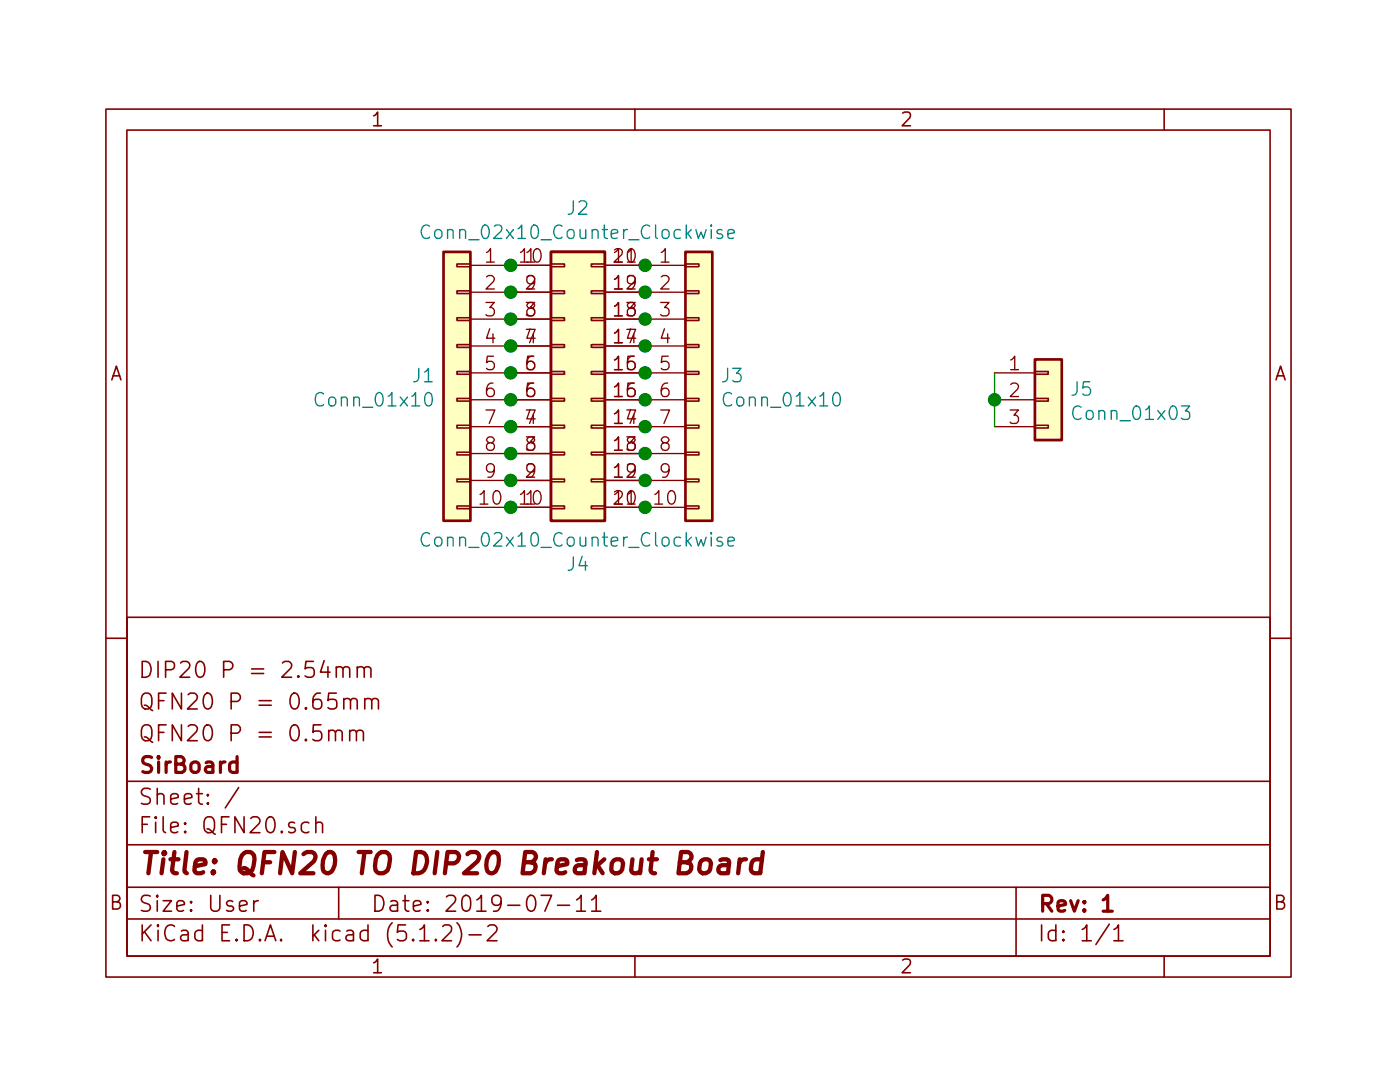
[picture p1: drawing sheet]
<svg xmlns="http://www.w3.org/2000/svg" width="132mm" height="102mm" viewBox="0 0 132 102" stroke-linecap="round" stroke-linejoin="round" font-family="sans-serif">
<g fill="none" stroke="#840000" stroke-width=".15">
<path d="M10 10.3h112v82h-112zM12 12.3h108v78h-108zM60 10.3v2M110 10.3v2M43.2 37.6h1.2v.3h-1.2zM43.2 35.1h1.2v.3h-1.2zM43.2 32.6h1.2v.2h-1.2zM43.2 30h1.2v.3h-1.2zM43.2 27.5h1.2v.2h-1.2zM43.2 24.9h1.2v.3h-1.2zM52.1 37.6h1.2v.3h-1.2zM52.1 35.1h1.2v.3h-1.2z"/>
<path d="M52.1 32.6h1.2v.2h-1.2zM52.1 30h1.2v.3h-1.2zM52.1 27.5h1.2v.2h-1.2zM52.1 24.9h1.2v.3h-1.2zM55.9 37.6h1.2v.3h-1.2zM55.9 35.1h1.2v.3h-1.2zM55.9 32.6h1.2v.2h-1.2zM55.9 30h1.2v.3h-1.2zM55.9 27.5h1.2v.2h-1.2zM55.9 24.9h1.2v.3h-1.2zM64.8 37.6h1.2v.3h-1.2zM64.8 35.1h1.2v.3h-1.2z"/>
<path d="M64.8 32.6h1.2v.2h-1.2zM64.8 30h1.2v.3h-1.2zM64.8 27.5h1.2v.2h-1.2zM64.8 24.9h1.2v.3h-1.2zM97.8 37.6h1.3v.3h-1.3zM97.8 35.1h1.3v.3h-1.3zM12 58.3h108v32h-108zM43.2 47.8h1.2v.3h-1.2zM43.2 45.3h1.2v.2h-1.2zM43.2 42.7h1.2v.3h-1.2zM43.2 40.2h1.2v.2h-1.2zM52.1 47.8h1.2v.3h-1.2z"/>
<path d="M52.1 45.3h1.2v.2h-1.2zM52.1 42.7h1.2v.3h-1.2zM52.1 40.2h1.2v.2h-1.2zM55.9 47.8h1.2v.3h-1.2zM55.9 45.3h1.2v.2h-1.2zM55.9 42.7h1.2v.3h-1.2zM55.9 40.2h1.2v.2h-1.2zM64.8 47.8h1.2v.3h-1.2zM64.8 45.3h1.2v.2h-1.2zM64.8 42.7h1.2v.3h-1.2zM64.8 40.2h1.2v.2h-1.2zM97.8 40.2h1.3v.2h-1.3z"/>
<path d="M10 60.3h2M12 79.8h108M12 73.8h108M22.6 74.4l-1.3 1.9M29.2 77.7a.5 .5 0 0 0-.7 .1v.6a.47 .47 0 0 0 .6 .3l.1-.1M29.8 77.8a.38 .38 0 0 1 .7 .1v.8M29.8 77.2v1.5M31.1 69.1a.38 .38 0 0 1 .6 .1v.8M31.1 69v1M31.7 69.2l.2-.2 .4 .1v.1v.8M31.8 63.1a.38 .38 0 0 1 .6 .1v.8M31.8 63v1"/>
<path d="M32.4 63.2l.2-.2 .4 .1v.1v.8M32.5 66.1a.38 .38 0 0 1 .6 .1v.8M32.5 66v1M33 69.1a.39 .39 0 0 1 .7 .1v.8M33 69v1M33.1 66.2l.2-.2 .4 .1 .1 .1v.8M33.7 69.2a.36 .36 0 0 1 .3-.2 .36 .36 0 0 1 .3 .2v.8M33.8 63.1a.41 .41 0 0 1 .6 .1v.8M33.8 63v1M34.4 63.2l.1-.1a.37 .37 0 0 1 .6 .1v.8M34.5 66.1a.41 .41 0 0 1 .6 .1v.8M34.5 66v1"/>
<path d="M35.1 66.2l.1-.1a.37 .37 0 0 1 .6 .1v.8M120 60.3h2M12 86.8h108M12 83.8h108M24 85.1v1M24.4 85.1l-.3 .1-.1 .2M32 83.8v3M39.7 88.9h.8M41.2 88.7v.1v.1l-.1-.1 .1-.1v.2M41.8 87.5l.2-.1h.4a.41 .41 0 0 1 .2 .6l-.8 .9h.9M43.2 87.2a1.71 1.71 0 0 1 0 2.3M44.3 88.3h1.2"/>
<path d="M46.1 87.5l.2-.1h.5a.37 .37 0 0 1 .1 .6l-.9 .9h1M51.1 84.6h1l-.6 1.5M52.7 85.5h1.1M54.5 85l.4-.4v1.5M54.5 86.1h.8M55.9 85l.4-.4v1.5M55.9 86.1h.9M60 90.3v2M96 83.8v6.5M104.8 87.3l-1.2 1.9M105.3 87.8l.3-.2 .1-.2v1.5M105.3 88.9h.8"/>
<path d="M110 90.3v2"/>
</g>
<path d="M104.2 85l.5-.4v1.5M104.2 86.1h.9" fill="none" stroke="#840000" stroke-width=".3"/>
<path d="M66.2 81.4a.53 .53 0 0 1 .6-.2 .53 .53 0 0 1 .4 .4l-.1 .5a.54 .54 0 0 1-.5 .4 .54 .54 0 0 1-.5-.4zM68.1 81.2h.2h.5l.1 .3-.1 1M68.9 81.6l-.2 .1h-.5a.4 .4 0 0 0-.3 .4 .4 .4 0 0 0 .2 .4h.5l.2-.1M69.9 81.2l-.2 1.3M70.5 81.2a.55 .55 0 0 0-.7 .4M72 81.2a.67 .67 0 0 0-1 .4l-.1 .5 .2 .3 .2 .1h.4l.2-.1M72.1 80.5l-.3 2" fill="none" stroke="#840000" stroke-width=".41"/>
<g fill="#ffffc2" stroke="#ffffc2" stroke-width=".09">
<path d="M64.8 23.8h2.5v25.4h-2.5z"/>
<path d="M52.1 23.8h5v25.4h-5z"/>
<path d="M41.9 23.8h2.5v25.4h-2.5z"/>
<path d="M97.8 34h2.5v7.6h-2.5z"/>
</g>
<path d="M41.9 23.8h2.5v25.4h-2.5zM52.1 23.8h5v25.4h-5zM64.8 23.8h2.5v25.4h-2.5zM97.8 34h2.5v7.6h-2.5z" fill="none" stroke="#840000" stroke-width=".25"/>
<g fill="none" stroke="#840000" stroke-width=".13">
<path d="M44.4 25.1h7.7M44.4 27.6h7.7M44.4 30.1h7.7M44.4 32.7h7.7M44.4 35.2h7.7M44.4 37.8h7.7M57.1 25.1h7.7M57.1 27.6h7.7M57.1 30.1h7.7M57.1 32.7h7.7M57.1 35.2h7.7M57.1 37.8h7.7"/>
<path d="M94 35.2h3.8M94 37.8h3.8M44.4 47.9h7.7M44.4 40.3h7.7M44.4 42.8h7.7M44.4 45.4h7.7M57.1 47.9h7.7M57.1 40.3h7.7M57.1 42.8h7.7M57.1 45.4h7.7M94 40.3h3.8"/>
</g>
<path d="M40.3 37.2a.29 .29 0 0 1 .3-.1 .29 .29 0 0 1 .2 .2v.3a.62 .62 0 0 1-.3 .7h-.2a1 1 0 0 1 0-1.1zM40.6 21.4a.52 .52 0 0 0-.6 0 .52 .52 0 0 0-.2 .6 .47 .47 0 0 0 .3 .5 .47 .47 0 0 0 .5-.1M68.2 21.7a.32 .32 0 0 0-.5 .2l.1 .1a.4 .4 0 0 1 .5 .3l-.2 .2h-.4M68.8 22.1l.6-.1-.1-.3h-.3l-.2 .2v.6h.5M78.8 37.2h.1a.29 .29 0 0 1 .3-.1 .29 .29 0 0 1 .1 .2l.1 .3a.62 .62 0 0 1-.3 .7h-.2a1 1 0 0 1-.1-1.1zM111.6 38.3h.8l-.4 .5a.33 .33 0 0 1 .4 .3v.3l-.1 .2h-.5l-.2-.1M40.6 50.4a.52 .52 0 0 0-.6 0 .52 .52 0 0 0-.2 .6 .47 .47 0 0 0 .3 .5 .47 .47 0 0 0 .5 0M68.2 50.8a.32 .32 0 0 0-.5 .1l.1 .2a.4 .4 0 0 1 .5 .3l-.2 .2-.4-.1M68.8 51.1l.6-.1-.1-.2-.3-.1-.2 .2v.6h.5" fill="none" stroke="#008484" stroke-width=".13"/>
<g fill="#008400" stroke="#008400" stroke-width=".25">
<circle cx="48.3" cy="25.1" r=".51"/>
<circle cx="48.3" cy="27.6" r=".51"/>
<circle cx="48.3" cy="30.1" r=".51"/>
<circle cx="48.3" cy="32.7" r=".51"/>
<circle cx="48.3" cy="35.2" r=".51"/>
<circle cx="48.3" cy="37.8" r=".51"/>
<circle cx="48.3" cy="40.3" r=".51"/>
<circle cx="48.3" cy="42.8" r=".51"/>
<circle cx="48.3" cy="45.4" r=".51"/>
<circle cx="48.3" cy="47.9" r=".51"/>
<circle cx="61" cy="25.1" r=".51"/>
<circle cx="61" cy="27.6" r=".51"/>
<circle cx="61" cy="30.1" r=".51"/>
<circle cx="61" cy="32.7" r=".51"/>
<circle cx="61" cy="35.2" r=".51"/>
<circle cx="61" cy="37.8" r=".51"/>
<circle cx="61" cy="40.3" r=".51"/>
<circle cx="61" cy="42.8" r=".51"/>
<circle cx="61" cy="45.4" r=".51"/>
<circle cx="61" cy="47.9" r=".51"/>
<circle cx="94" cy="37.8" r=".51"/>
</g>
<path d="M94 35.2v5.1" fill="none" stroke="#008400" stroke-width=".13"/>
<text font-size="2.8" fill="#840000" x="13" y="82.6">Title: QFN20 TO DIP20 Breakout Board</text>
<g font-size="2.1" fill="#840000">
<text x="13" y="64.1">DIP20 P = 2.54mm</text>
<text x="13" y="70">QFN20 P = 0.5mm</text>
<text x="13" y="67.1">QFN20 P = 0.65mm</text>
<text x="13" y="76">Sheet: /</text>
<text x="13" y="73">SirBoard</text>
<text x="13" y="78.7">File: QFN20.sch</text>
<text x="13" y="88.9">KiCad E.D.A. kicad (5.1.2)-2</text>
<text x="13" y="86.2">Size: User</text>
<text x="35" y="86.2">Date: 2019-07-11</text>
<text x="98" y="86.2">Rev: 1</text>
<text x="98" y="88.9">Id: 1/1</text>
</g>
<g font-size="1.8" fill="#840000">
<text x="35" y="11.9">1</text>
<text x="85" y="11.9">2</text>
<text x="45.9" y="24.8">1</text>
<text x="45.9" y="27.4">2</text>
<text x="45.9" y="29.9">3</text>
<text x="49.2" y="24.8">10</text>
<text x="49.7" y="24.8">1</text>
<text x="49.7" y="27.4">2</text>
<text x="49.7" y="29.9">8</text>
<text x="58.1" y="29.9">18</text>
<text x="58.1" y="24.8">11</text>
<text x="58.1" y="27.4">12</text>
<text x="62.4" y="24.8">1</text>
<text x="62.4" y="27.4">2</text>
<text x="62.4" y="29.9">3</text>
<text x="10.4" y="35.9">A</text>
<text x="45.9" y="32.5">4</text>
<text x="45.9" y="35">5</text>
<text x="49.7" y="35">5</text>
<text x="49.7" y="32.5">7</text>
<text x="58.1" y="32.5">17</text>
<text x="58.1" y="35">15</text>
<text x="62.4" y="32.5">4</text>
<text x="62.4" y="35">5</text>
<text x="95.4" y="35">1</text>
<text x="120.4" y="35.9">A</text>
<text x="45.9" y="37.5">6</text>
<text x="45.9" y="40.1">7</text>
<text x="49.7" y="40.1">7</text>
<text x="49.7" y="37.5">5</text>
<text x="58.1" y="40.1">14</text>
<text x="58.1" y="37.5">15</text>
<text x="62.4" y="37.5">6</text>
<text x="62.4" y="40.1">7</text>
<text x="95.4" y="37.5">2</text>
<text x="95.4" y="40.1">3</text>
<text x="45.4" y="47.7">10</text>
<text x="45.9" y="42.6">8</text>
<text x="45.9" y="45.2">9</text>
<text x="49.2" y="47.7">10</text>
<text x="49.7" y="42.6">8</text>
<text x="49.7" y="47.7">1</text>
<text x="49.7" y="45.2">2</text>
<text x="58.1" y="47.7">11</text>
<text x="58.1" y="45.2">12</text>
<text x="58.1" y="42.6">18</text>
<text x="61.9" y="47.7">10</text>
<text x="62.4" y="42.6">8</text>
<text x="62.4" y="45.2">9</text>
<text x="10.4" y="85.9">B</text>
<text x="120.4" y="85.9">B</text>
<text x="35" y="91.9">1</text>
<text x="85" y="91.9">2</text>
</g>
<g font-size="1.8" fill="#008484">
<text x="40.7" y="22.6">Conn_02x10_Counter_Clockwise</text>
<text x="53.6" y="20.3">J2</text>
<text x="30.1" y="38.4">Conn_01x10</text>
<text x="39" y="36.1">J1</text>
<text x="68.2" y="36.1">J3</text>
<text x="68.7" y="38.4">Conn_01x10</text>
<text x="101.2" y="37.4">J5</text>
<text x="101.7" y="39.7">Conn_01x03</text>
<text x="40.7" y="51.7">Conn_02x10_Counter_Clockwise</text>
<text x="53.6" y="53.9">J4</text>
</g>
</svg>
